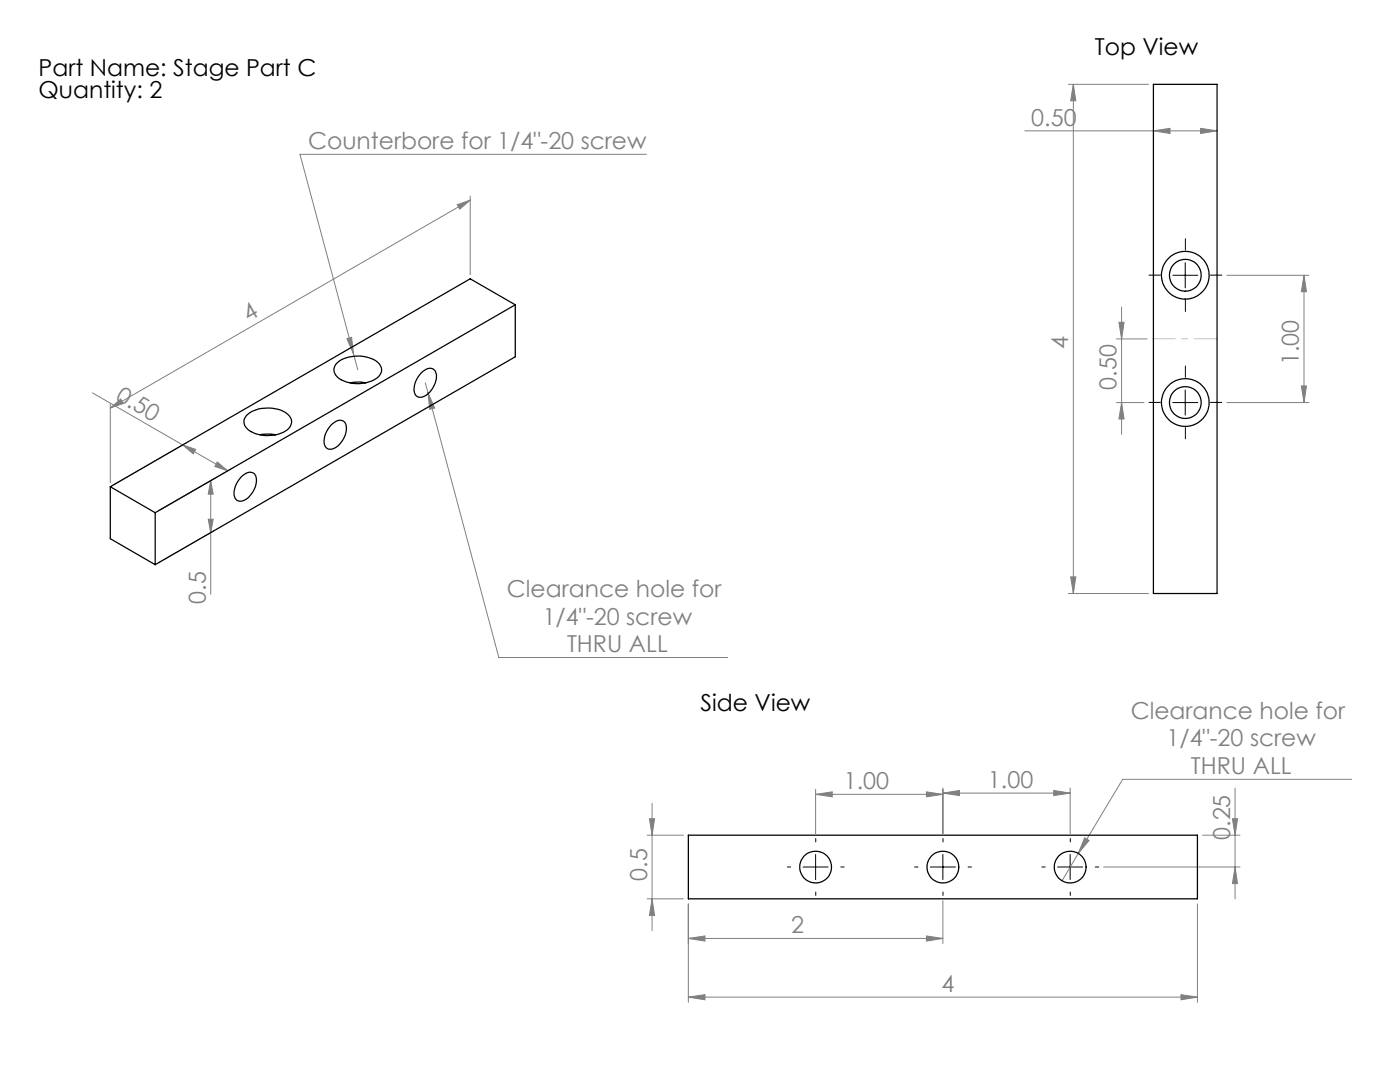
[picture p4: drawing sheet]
<svg xmlns="http://www.w3.org/2000/svg" width="279mm" height="216mm" viewBox="0 0 279 216" stroke-linecap="round" stroke-linejoin="round" font-family="sans-serif">
<g fill="none" stroke="#808080" stroke-width=".2">
<path d="M213.2 16.8h16M214.2 16.8v101.6M214.2 16.8l.5 3.3h-1zM93.8 39.1v15.7M93.8 39.9l-71.8 41.5M129 30.8h-69.1l10.7 39.8M204.5 26.1h38.4M230.2 26.1l3.3-.5v1zM239.6 25.6l3.3 .5-3.3 .5zM91.3 40.9l2.5-1-2 1.8zM244.8 54.9h16.4M260.2 54.9v25.4"/>
<path d="M260.2 54.9l.5 3.3h-1zM18.5 78.4l18 10.4M69.2 67.6l1-.3 .4 3.3zM70.6 70.6l.8 3.2M84.9 76.4l.5 2M85.4 78.4l1.3 3-.9 .3zM85.4 78.4l14.2 52.8h45.6M222.8 67.6h6.1M223.3 64.3h1l-.5 3.3zM223.8 61.3v25.4M259.7 77h1l-.5 3.3zM22 81.4l2.1-1.8 .5 .9z"/>
<path d="M22 80.6v15.7M36.5 88.8l2.6 .9-.5 .9zM36.5 88.8l8.9 5.1M37.2 88.4l-14.5 8.3M42.1 95.9l.4 2.7h-.9zM42.1 95.9v22.7M43.4 92.2l2 1.7-2.5-.8zM46.1 93.6l-14.4 8.3M222.8 80.3h5.5M223.8 80.3l.5 3.3h-1zM244.8 80.3h16.4M41.6 103.6h.9l-.4 2.7z"/>
<path d="M42.8 105.9l-11.1 6.4M213.2 118.4h16M213.7 115.1h1l-.5 3.3zM162.8 158.5l3.3-.5v1zM162.8 157.5v8.8M162.8 158.5h25.4M184.9 158l3.3 .5-3.3 .5zM188.2 158.3l3.3-.6v1.1zM188.2 157.2v9.1M188.2 158.3h25.4M210.3 157.7l3.3 .6-3.3 .5zM213.6 157.2v9.1"/>
<path d="M246.5 157.3v22.1M269.7 155.5h-45.7l-8.8 14.8M129.2 166.7h7.2M129.2 179.4h7.2M129.6 163.4h1l-.5 3.3zM130.1 179.4l.5 3.3h-1zM130.1 160.3v25.4M188.2 179.7v8.6M215.2 170.3l-3.3 5.5M216.5 167.2l.8 .5-2.1 2.6zM220.2 173h27.3M240 166.7h7.5"/>
<path d="M246 163.4h1l-.5 3.3zM246.5 173l.5 3.3h-1zM137.4 187.3l3.3-.5v1zM137.4 199l3.3-.5v1zM137.4 180.4v19.6M137.4 187.3h50.8M137.4 199h101.6M184.9 186.8l3.3 .5-3.3 .5zM235.7 198.5l3.3 .5-3.3 .5zM239 180.4v19.6"/>
</g>
<g fill="none" stroke="#000" stroke-width=".2" stroke-dasharray="15.2 1.3 1.3 1.3">
<path d="M231.6 54.9h-2.3M236.6 49.9v-2.3M236.6 59.9v2.3M241.6 54.9h2.2M236.6 75.3v-2.3M231.6 80.3h-2.3M236.6 85.3v2.3M241.6 80.3h2.2M157.8 173h-.7M162.8 168v-.7M162.8 178v.7M167.8 173h.7"/>
<path d="M183.2 173h-.7M188.2 168v-.7M188.2 178v.7M193.2 173h.7M208.6 173h-.7M213.6 168v-.7M213.6 178v.7M218.6 173h.7"/>
</g>
<path d="M234.1 54.9h4.9M236.5 52.4v5M236.5 77.8v5M234.1 80.3h4.9M160.3 173h5M162.8 170.5v5M185.7 173h5M188.2 170.5v5M211.1 173h5M213.6 170.5v5" fill="none" stroke="#000" stroke-width=".2"/>
<path d="M242.9 67.6h-12.9" fill="none" stroke="#c0c0c0" stroke-width=".2" stroke-dasharray="15.2 1.3 1.3 1.3" stroke-dashoffset="10.7"/>
<g fill="#808080">
<path d="M223.8 80.3l.5 3.3h-1zM223.3 64.3h1l-.5 3.3z"/>
<path d="M43.4 92.2l2 1.7-2.5-.8zM36.5 88.8l2.6 .9-.5 .9z"/>
<path d="M239.6 25.6l3.3 .5-3.3 .5zM230.2 26.1l3.3-.5v1z"/>
<path d="M69.2 67.6l1.4 3-.4-3.3zM85.4 78.4l.4 3.3 .9-.3zM162.8 158.5l3.3-.5v1zM184.9 158l3.3 .5-3.3 .5zM188.2 158.3l3.3-.6v1.1zM210.3 157.7l3.3 .6-3.3 .5zM137.4 187.3l3.3-.5v1zM184.9 186.8l3.3 .5-3.3 .5zM137.4 199l3.3-.5v1zM235.7 198.5l3.3 .5-3.3 .5zM216.5 167.2l-1.3 3.1 2.1-2.6z"/>
<path d="M22 81.4l2.1-1.8 .5 .9zM91.3 40.9l2.5-1-2 1.8z"/>
<path d="M41.6 103.6h.9l-.4 2.7zM42.1 95.9l.4 2.7h-.9z"/>
<path d="M246.5 173l.5 3.3h-1zM246 163.4h1l-.5 3.3zM213.7 115.1h1l-.5 3.3zM214.2 16.8l.5 3.3h-1zM259.7 77h1l-.5 3.3zM260.2 54.9l.5 3.3h-1z"/>
<path d="M129.6 163.4h1l-.5 3.3zM130.1 179.4l.5 3.3h-1z"/>
</g>
<g fill="none" stroke="#000" stroke-width=".25">
<path d="M230.2 16.8h12.7v101.6h-12.7zM67.4 72.3a6.9 6.9 0 0 1 8.2 .2 1.92 1.92 0 0 1-.7 3.2 7 7 0 0 1-7.6-.5 1.83 1.83 0 0 1 .1-2.9zM69.8 76.4l1.5-.2 1.7 .2M84 74.4a2.07 2.07 0 0 1 2.5-.7 2.83 2.83 0 0 1 0 3.5 3.1 3.1 0 0 1-3 2 1.88 1.88 0 0 1-.8-2.3l.5-1.3zM102.8 60.8l-71.8 41.5M102.8 60.8l-9-5.2-71.8 41.5M102.8 60.8v10.4l-71.8 41.5M22 97.1l9 5.2M22 97.1v10.4l9 5.2M48.1 95.2a2.07 2.07 0 0 1 2.5-.8 2.81 2.81 0 0 1 0 3.5 3 3 0 0 1-3 2 1.81 1.81 0 0 1-.8-2.3l.5-1.3zM49.1 83a6.8 6.8 0 0 1 7.5-.9 2.25 2.25 0 0 1 1.4 2.8 4.7 4.7 0 0 1-4.2 2 5.3 5.3 0 0 1-4.9-2l-.1-.3a1.66 1.66 0 0 1 .3-1.6zM51.9 86.7l1.5-.1 1.6 .1"/>
<path d="M66.1 84.8a2.07 2.07 0 0 1 2.4-.8 2.81 2.81 0 0 1 0 3.6 3.1 3.1 0 0 1-3 2 1.88 1.88 0 0 1-.7-2.4l.5-1.3zM31 102.3v10.4M137.4 166.7h101.6v12.7h-101.6z"/>
<circle cx="236.5" cy="54.9" r="3.2"/>
<circle cx="236.6" cy="54.9" r="4.8"/>
<circle cx="236.5" cy="80.3" r="3.2"/>
<circle cx="236.6" cy="80.3" r="4.8"/>
<circle cx="162.8" cy="173" r="3.2"/>
<circle cx="188.2" cy="173" r="3.2"/>
<circle cx="213.6" cy="173" r="3.2"/>
</g>
<g font-size="4.7">
<text x="218.5" y="11">Top View</text>
<text x="7.7" y="15.1">Part Name: Stage Part C</text>
<text x="7.7" y="19.6">Quantity: 2</text>
<text x="139.8" y="141.9">Side View</text>
</g>
<g font-size="4.7" fill="#808080">
<text x="61.5" y="29.8">Counterbore for 1/4&quot;-20 screw</text>
<text x="205.8" y="25.1">0.50</text>
<text x="49.6" y="64.3" transform="rotate(-30 49.6 64.3)">4</text>
<text x="213.2" y="69.7" transform="rotate(-90 213.2 69.7)">4</text>
<text x="222.8" y="77.7" transform="rotate(-90 222.8 77.7)">0.50</text>
<text x="259.2" y="72.9" transform="rotate(-90 259.2 72.9)">1.00</text>
<text x="22.9" y="79.7" transform="rotate(30 22.9 79.7)">0.50</text>
<text x="101.2" y="119.1">Clearance hole for</text>
<text x="41.1" y="120.5" transform="rotate(-90 41.1 120.5)">0.5</text>
<text x="108.3" y="124.6">1/4&quot;-20 screw</text>
<text x="113.2" y="130.2">THRU ALL</text>
<text x="225.7" y="143.4">Clearance hole for</text>
<text x="232.8" y="148.9">1/4&quot;-20 screw</text>
<text x="237.7" y="154.5">THRU ALL</text>
<text x="168.4" y="157.5">1.00</text>
<text x="197.2" y="157.2">1.00</text>
<text x="245.5" y="167.6" transform="rotate(-90 245.5 167.6)">0.25</text>
<text x="129.1" y="175.7" transform="rotate(-90 129.1 175.7)">0.5</text>
<text x="157.9" y="186.2">2</text>
<text x="187.9" y="198">4</text>
</g>
</svg>
